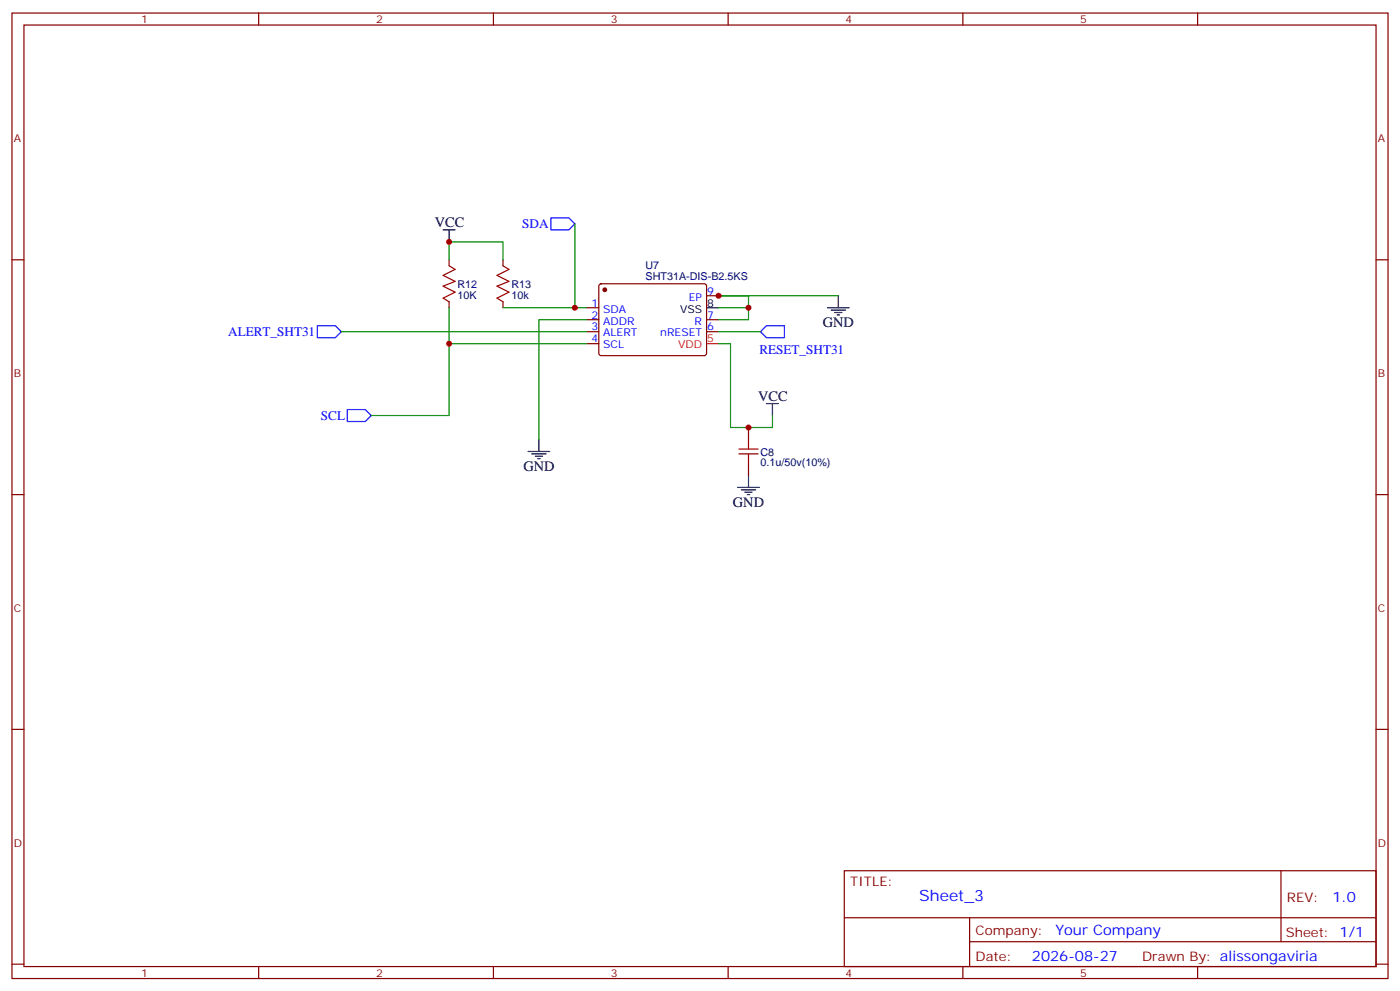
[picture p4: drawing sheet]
<svg xmlns="http://www.w3.org/2000/svg" width="412mm" height="292mm" viewBox="0 0 412 292" stroke-linecap="round" stroke-linejoin="round" font-family="sans-serif">
<g fill="none" stroke="#870000" stroke-width=".35">
<path d="M3.5 3.8h405.4v284.4h-405.4zM7.1 7.4h398.2v277.3h-398.2zM76.2 3.8v3.6M145.3 3.8v3.6M214.5 3.8v3.6M283.6 3.8v3.6M352.8 3.8v3.6M3.5 76.5h3.6M132.3 76.5v1.8M148.2 76.5v1.8M405.3 76.5h3.6M132.3 88.9v1.7"/>
<path d="M148.2 88.9v1.7M172.9 94.2h3.5M172.9 97.7h3.5M172.9 90.6h3.5M176.6 83.8l.5-.2h30.6l.4 .7v20l-.7 .4h-30.6l-.4-.7v-19.7zM208.1 87.1h3.6M208.1 94.2h3.6M208.1 97.7h3.6M172.9 101.2h3.5M220.5 125.9v3.5M220.5 136.5v3.5M3.5 145.7h3.6"/>
<path d="M405.3 145.7h3.6M3.5 214.8h3.6M405.3 214.8h3.6M248.7 256.4h156.6v28.3h-156.6zM377.3 256.5v20.8M248.7 270.3h156.5M285.6 277.3h119.6M285.6 270.3v14.1M3.5 284h3.6M76.2 284.7v3.5M145.3 284.7v3.5M214.5 284.7v3.5"/>
<path d="M283.6 284.7v3.5M352.8 284.7v3.5M405.3 284h3.6"/>
</g>
<g fill="none" stroke="#000" stroke-width=".35">
<path d="M130.5 67.7h3.6M132.3 67.7v3.5M208.1 90.6h3.6M243.8 90.6h6.3M244.8 91.3h4.3M245.9 92h2.1M246.6 92.7h.7M246.9 87.1v3.5M225.8 118.9h3.5M227.5 118.9v3.5M155.6 133h6.3M156.6 133.7h4.3"/>
<path d="M157.7 134.4h2.1M158.4 135.1h.7M158.7 129.4v3.6M217.3 143.5h6.4M218.4 144.3h4.2M219.4 145h2.1M220.1 145.7h.7M220.5 140v3.5"/>
</g>
<path d="M208.1 101.2h3.6" fill="none" stroke="#f00" stroke-width=".35"/>
<circle cx="178.2" cy="85.3" r=".53" fill="#870000" stroke="#870000" stroke-width=".35"/>
<path d="M162.3 64.2h5.3l1.7 1.7-1.7 1.8h-5.3zM93.5 95.9h5.3l1.7 1.8-1.7 1.7h-5.3zM224 97.7l1.8-1.8h5.3v3.5h-5.3zM102.3 120.6h5.3l1.8 1.8-1.8 1.7h-5.3z" fill="none" stroke="#00f" stroke-width=".35"/>
<path d="M132.3 78.3l1.8 1-3.6 1.8 3.6 1.8-3.6 1.4 3.6 1.7-3.6 1.8 1.8 1.1M148.2 78.3l1.7 1-3.5 1.8 3.5 1.8-3.5 1.4 3.5 1.7-3.5 1.8 1.8 1.1M217.7 132.3h5.6M217.7 133.7h5.6M220.5 129.4v2.9M220.5 133.7v2.8" fill="none" stroke="#a10000" stroke-width=".35"/>
<path d="M132.3 76.5v-5.3h15.9v5.3M169.3 65.9v24.7M100.5 97.7h72.4M132.3 90.6v31.8h-22.9M148.2 90.6h24.7M172.9 94.2h-14.2v35.2M211.7 90.6h8.8M211.7 97.7h12.3M246.9 87.1h-35.2h8.8v7.1h-8.8M132.3 101.2h40.6M211.7 101.2h3.5v24.7h12.3v-3.5" fill="none" stroke="#008700" stroke-width=".35"/>
<g fill="#c00">
<circle cx="211.7" cy="87.1" r=".88"/>
<circle cx="220.5" cy="90.6" r=".88"/>
<circle cx="220.5" cy="125.9" r=".88"/>
<circle cx="169.3" cy="90.6" r=".88"/>
<circle cx="132.3" cy="101.2" r=".88"/>
<circle cx="132.3" cy="71.2" r=".88"/>
</g>
<text font-size="4.6" fill="#00f" x="270.8" y="265.5">Sheet_3</text>
<g font-size="4.2">
<text x="128.1" y="67">VCC</text>
<text x="242.4" y="96.3">GND</text>
<text x="223.3" y="118.1">VCC</text>
<text x="154.2" y="138.6">GND</text>
<text x="215.9" y="149.2">GND</text>
</g>
<g font-size="4.2" fill="#00f">
<text x="392.5" y="265.7">1.0</text>
<text x="310.9" y="275.3">Your Company</text>
<text x="304" y="283.1">2026-08-27</text>
</g>
<g font-size="3.9" fill="#00f">
<text x="153.8" y="67.2">SDA</text>
<text x="67.2" y="98.9">ALERT_SHT31</text>
<text x="223.7" y="104.2">RESET_SHT31</text>
<text x="94.5" y="123.6">SCL</text>
</g>
<g font-size="3.9" fill="#800">
<text x="250.5" y="261">TITLE:</text>
<text x="379.1" y="265.7">REV:</text>
<text x="287.4" y="275.2">Company:</text>
<text x="378.7" y="275.8">Sheet: 1/1</text>
<text x="287.4" y="282.9">Date:</text>
<text x="336.4" y="283">Drawn By: alissongaviria</text>
</g>
<g font-size="3.2" fill="#800">
<text x="41.6" y="6.8">1</text>
<text x="110.8" y="6.8">2</text>
<text x="179.9" y="6.8">3</text>
<text x="249.1" y="6.8">4</text>
<text x="318.2" y="6.8">5</text>
<text x="4.1" y="41.9">A</text>
<text x="405.9" y="41.9">A</text>
<text x="4.1" y="111.1">B</text>
<text x="405.9" y="111.1">B</text>
<text x="4.1" y="180.2">C</text>
<text x="405.9" y="180.2">C</text>
<text x="4.1" y="249.4">D</text>
<text x="405.9" y="249.4">D</text>
<text x="41.6" y="287.7">1</text>
<text x="110.8" y="287.7">2</text>
<text x="179.9" y="287.7">3</text>
<text x="249.1" y="287.7">4</text>
<text x="318.2" y="287.7">5</text>
</g>
<g font-size="3.2" fill="#000080">
<text x="190.2" y="82.4">SHT31A-DIS-B2.5KS</text>
<text x="190.2" y="79.3">U7</text>
<text x="134.8" y="87.9">10K</text>
<text x="134.8" y="84.8">R12</text>
<text x="150.6" y="87.9">10k</text>
<text x="150.6" y="84.8">R13</text>
<text x="224" y="137.3">0.1u/50v(10%)</text>
<text x="224" y="134.2">C8</text>
</g>
<g font-size="3.2" fill="#00f">
<text x="202.9" y="88.5">EP</text>
<text x="208.3" y="86.7">9</text>
<text x="174.2" y="93.8">2</text>
<text x="174.2" y="90.3">1</text>
<text x="177.7" y="95.6">ADDR</text>
<text x="177.7" y="92">SDA</text>
<text x="204.6" y="95.6">R</text>
<text x="208.3" y="93.8">7</text>
<text x="174.2" y="100.9">4</text>
<text x="174.2" y="97.3">3</text>
<text x="177.7" y="99.1">ALERT</text>
<text x="194.5" y="99.1">nRESET</text>
<text x="208.3" y="97.3">6</text>
<text x="177.7" y="102.6">SCL</text>
</g>
<g font-size="3.2">
<text x="200.3" y="92">VSS</text>
<text x="208.3" y="90.3">8</text>
</g>
<g font-size="3.2" fill="#f00">
<text x="208.3" y="100.9">5</text>
<text x="199.8" y="102.6">VDD</text>
</g>
</svg>
